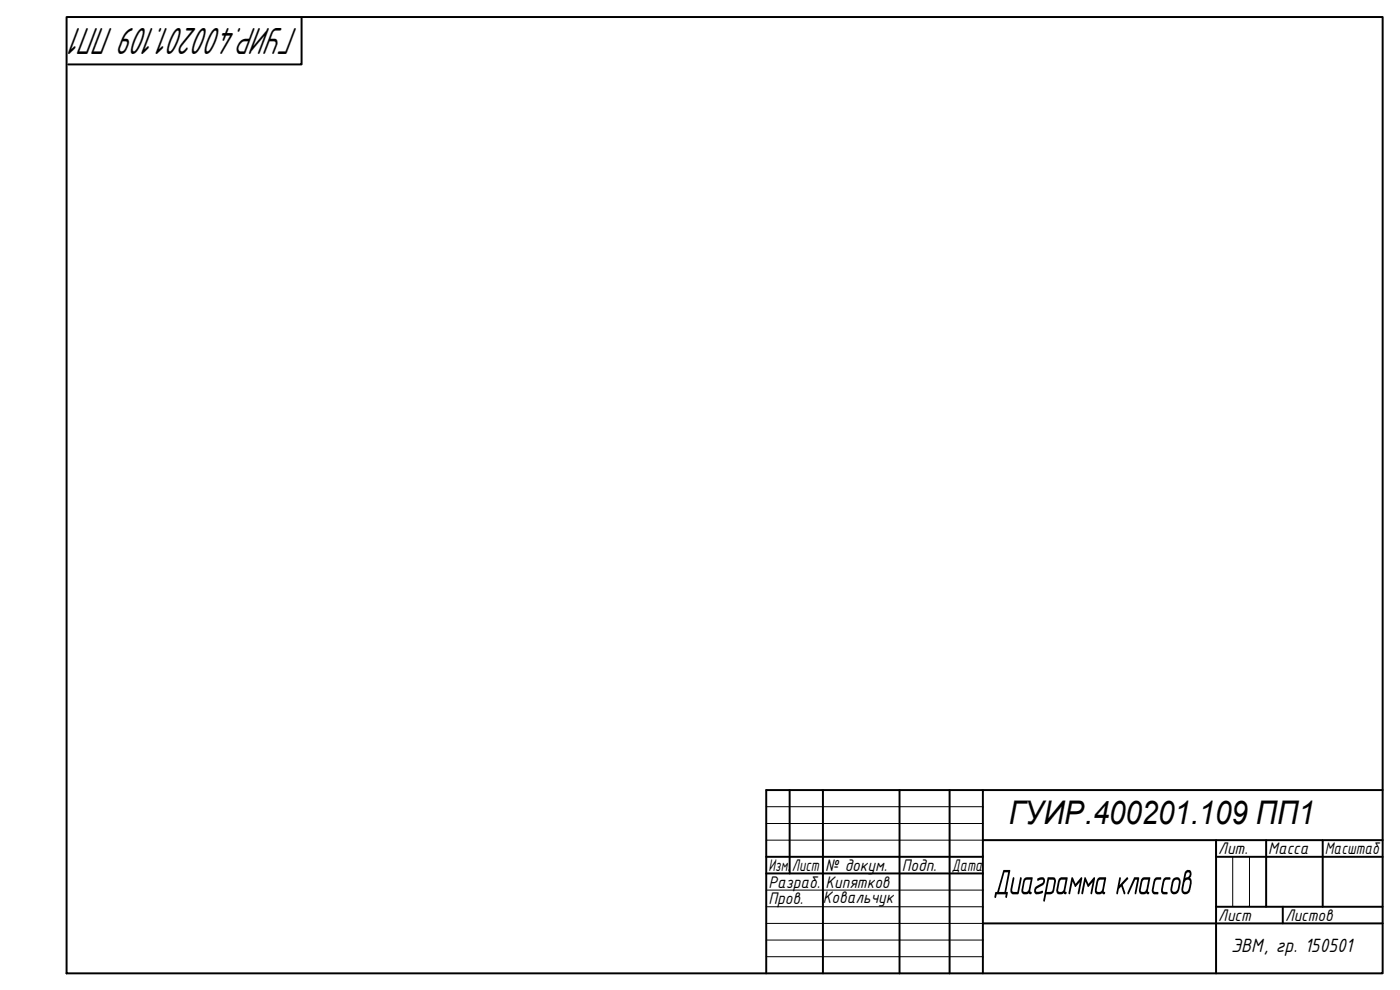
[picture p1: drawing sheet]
<svg xmlns="http://www.w3.org/2000/svg" width="420mm" height="297mm" viewBox="0 0 420 297" stroke-linecap="round" stroke-linejoin="round" font-family="sans-serif">
<!-- layer: 0 -->
<g fill="none" stroke="#000" stroke-width=".59">
<path d="M20 5.1h395v286.9h-395zM90.5 5.3v14h-70M237 237.1v25M247 237.1v54.9M270 237.1v54.9M285 237.1v54.9M295 237.1v54.9M415 237.1h-185v54.9M230 257.1h65M295 252.1h120M365 257.1h50M365 252.1v39.9"/>
<path d="M380 252.1v20M397 252.1v20M230 262.1h65M295 277.1h120M365 272.1h50M385 272.1v5"/>
</g>
<path d="M230 242h65M230 247.1h65M230 252.1h65M365 252.1v5M370 257.1v15M375 257.1v15M230 267.1h65M230 272.1h65M230 277.1h65M230 282.1h65M230 287h65" fill="none" stroke="#000" stroke-width=".3"/>
<path d="M356.2 261.9l-.5 1.6 .3-.2a.96 .96 0 0 0 .9-.5 .96 .96 0 0 0-.2-1.1zM355.8 261.4l.4-.3a1.22 1.22 0 0 1 1.4 .7 1.22 1.22 0 0 1-.5 1.5 1.4 1.4 0 0 1 .5 1.6l-.7 2.9-1 .5a1.31 1.31 0 0 1-1.3-1.8l.8-4.2zM355.9 264.1l-.5 .8-.3 1.6a.84 .84 0 0 0 .8 1.1 .84 .84 0 0 0 .8-1l.4-1.6a.76 .76 0 0 0-.2-.9 .76 .76 0 0 0-1 0z" fill="#000"/>
<text font-size="12.4" x="89.5" y="8.5" transform="rotate(-180 89.5 8.5)">ГУИР.400201.109 ПП1</text>
<text font-size="11.4" x="298" y="268.3">Диаграмма классов</text>
<text font-size="9.8" x="302.7" y="247.1">ГУИР.400201.109 ПП1</text>
<text font-size="6.2" x="369.5" y="285.6">ЭВМ, гр. 150501</text>
<g font-size="5.4">
<text x="365.6" y="256.4">Лит.</text>
<text x="380.6" y="256.4">Масса</text>
<text x="397.6" y="256.4">Масштаб</text>
<text x="230.6" y="261.4">Изм.</text>
<text x="237.7" y="261.4">Лист</text>
<text x="247.6" y="261.4">№ докум.</text>
<text x="270.6" y="261.4">Подп.</text>
<text x="285.6" y="261.4">Дата</text>
<text x="230.6" y="266.3">Разраб.</text>
<text x="247.7" y="266.4">Кипятков</text>
<text x="230.6" y="271.3">Пров.</text>
<text x="247" y="271">Ковальчук</text>
<text x="365.6" y="276.4">Лист</text>
<text x="385.7" y="276.4">Листов</text>
</g>
</svg>
